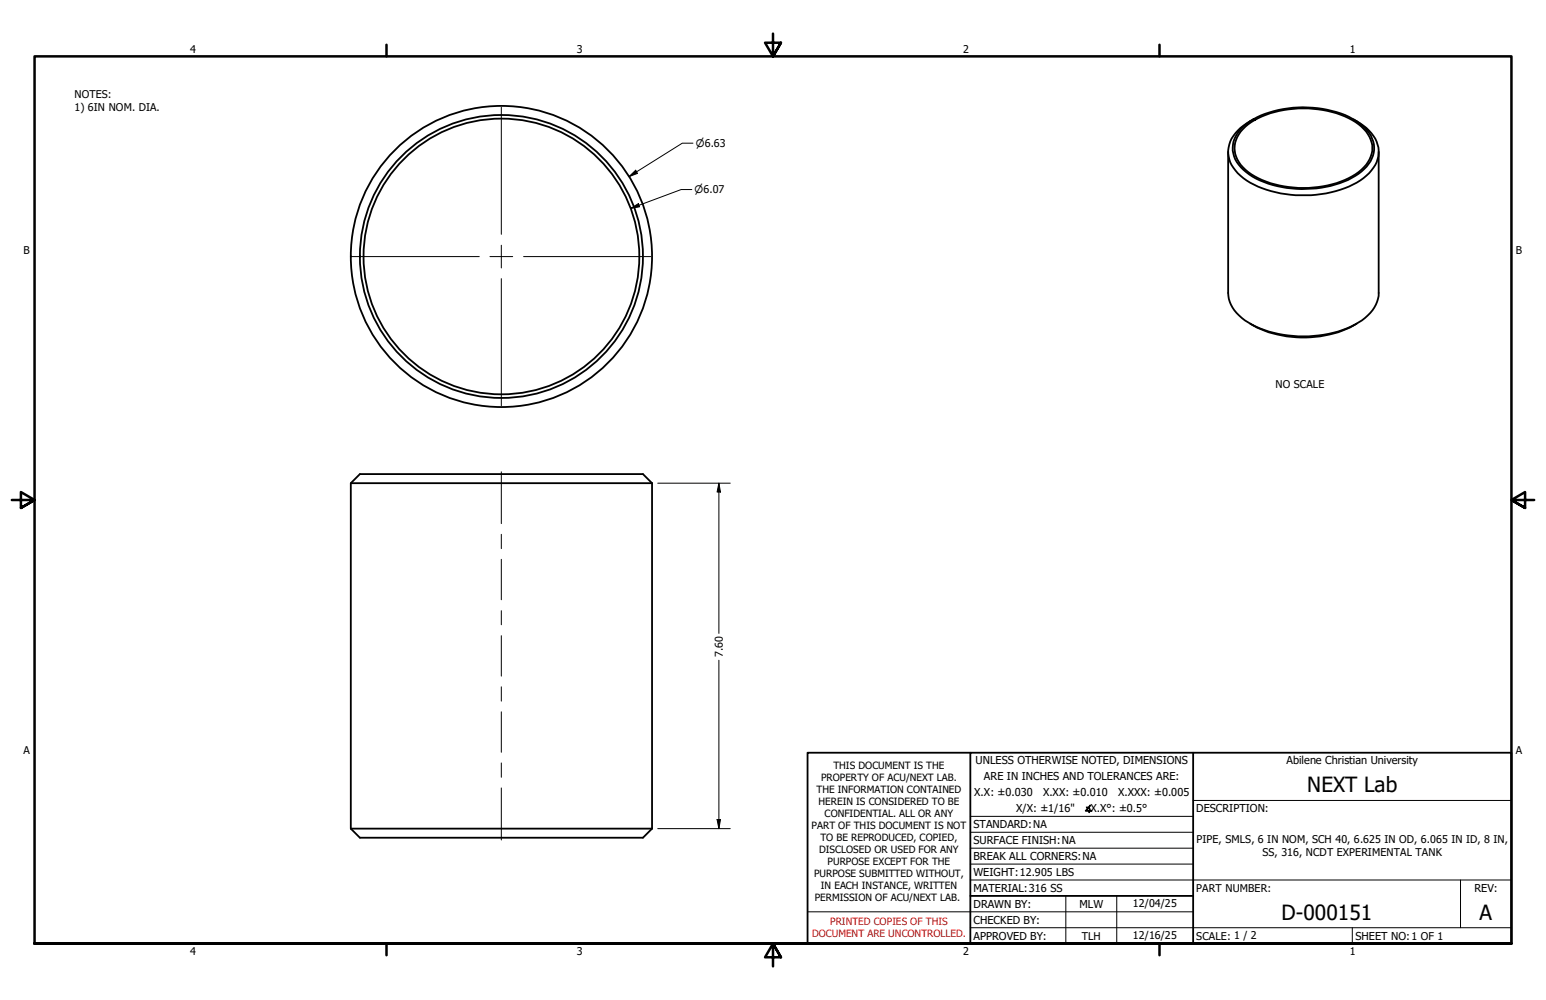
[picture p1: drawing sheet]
<svg xmlns="http://www.w3.org/2000/svg" width="432mm" height="279mm" viewBox="0 0 432 279" stroke-linecap="round" stroke-linejoin="round" font-family="sans-serif">
<!-- layer: Visible (ANSI) -->
<g fill="none" stroke="#000" stroke-width=".51">
<path d="M346.7 35.9a23.9 23.9 0 0 1 15.8-5.9 28.8 28.8 0 0 1 16.2 3.8 9.2 9.2 0 0 1 5.1 8.1 10.4 10.4 0 0 1-6.3 7.8 30.7 30.7 0 0 1-27.7-.4 9.9 9.9 0 0 1-5.5-8 7.8 7.8 0 0 1 2.4-5.4zM347.2 36.1a21.9 21.9 0 0 1 14.1-5.7 26.5 26.5 0 0 1 18.9 5 7.3 7.3 0 0 1 1.9 9.9 17.7 17.7 0 0 1-11.3 6.5 28.8 28.8 0 0 1-22.2-3.7 7.8 7.8 0 0 1-3-9.8zM350.1 33.3a12.6 12.6 0 0 0-6.8 7.1 8.2 8.2 0 0 0 3.2 8.7 27.3 27.3 0 0 0 18.2 5.4 26.9 26.9 0 0 0 16.9-5.4 8.2 8.2 0 0 0 2.5-10.4 14.2 14.2 0 0 0-6.1-5.4M343 42.4v39.5a10 10 0 0 0 5.7 8.2 32.9 32.9 0 0 0 25 2.5 18.4 18.4 0 0 0 10.2-6.7l.7-1.6 .5-1.6v-40.3M349.2 90.4a30.3 30.3 0 0 0 23.4 2.8l4.5-1.7 1.8-1.1M98 135h84.1M182.1 135l-2.5-2.5h-79.1l-2.5 2.5v96.5M182.1 135v96.5M98 231.5l2.5 2.6h79.1l2.5-2.6M98 231.5h84.1"/>
<circle cx="140.1" cy="71.7" r="38.5"/>
<circle cx="140.1" cy="71.7" r="39.5"/>
<circle cx="140.1" cy="71.7" r="42.1"/>
</g>
<!-- layer: Border (ANSI) -->
<path d="M107.9 12.5v3.2M215.9 9.4v6.3l-2.2-3.8h4.4l-2.2 3.8 2.2-3.8M323.8 12.5v3.2M3.3 139.7h6.4l-3.9-2.2v4.4l3.9-2.2-3.9 2.2M428.5 139.7h-6.4l3.9-2.2v4.4l-3.9-2.2 3.9 2.2M9.7 263.7v-248h412.4v248h-412.4h412.4M107.9 263.7v3.2M218.1 267.5l-2.2-3.8 2.2 3.8h-4.4l2.2-3.8v6.3M323.8 263.7v3.2" fill="none" stroke="#000" stroke-width=".7"/>
<!-- layer: Title (ANSI) -->
<path d="M271 228.1h62.2M271 232.5h62.2M271 237h62.2M333.2 223.6h88.9M225.6 254.8h107.6M271 245.9h151.1M271 259.2h151.1M271 241.4h62.2M297.7 250.3v13.4M311.9 250.3v13.4M377.7 259.2v4.5M407.9 245.9v13.3" fill="none" stroke="#000" stroke-width=".28"/>
<path d="M271 210.3h-45.4v53.4h45.4M333.2 210.3h-62.2v53.4h62.2M333.2 210.3h88.9v53.4h-88.9zM271 250.3h62.2" fill="none" stroke="#000" stroke-width=".51"/>
<!-- layer: Dimension (ANSI) -->
<path d="M175.7 49.3l1.8-1.7 .6 .9zM176.1 58.2l2.2-1.3 .3 .9zM193.2 53h-3l-14.1 5.2M193.5 40h-2.9l-14.9 9.3M183.7 135h20.3M200.8 135l.4 2.5h-.9zM200.8 135v42M200.8 184.5v47M183.7 231.5h20.3M200.3 229h.9l-.4 2.5z" fill="none" stroke="#000" stroke-width=".28"/>
<path d="M175.7 49.3l1.8-1.7 .6 .9zM176.1 58.2l2.2-1.3 .3 .9zM200.8 135l.4 2.5h-.9zM200.3 229h.9l-.4 2.5z" fill="#000"/>
<!-- layer: Centerline (ANSI) -->
<path d="M140 131.8v14.5M140 149.3v4M140 156.3v11.3M140 170.6v4M140 177.6v11.3M140 191.9v4M140 198.9v11.3M140 213.2v4M140 220.2v14.5" fill="none" stroke="#000" stroke-width=".28"/>
<!-- layer: Center Mark (ANSI) -->
<path d="M140 30v35.5M98.4 71.7h35.5M136.8 71.7h6.4M140 68.5v6.4M140 77.9v35.4M146.2 71.7h35.5" fill="none" stroke="#000" stroke-width=".28"/>
<g font-size="5.8">
<text x="365.1" y="221.4">NEXT Lab</text>
<text x="357.9" y="256.9">D-000151</text>
<text x="413.3" y="256.9">A</text>
</g>
<g font-size="3">
<text x="53.1" y="14.7">4</text>
<text x="161.1" y="14.7">3</text>
<text x="269" y="14.7">2</text>
<text x="377" y="14.7">1</text>
<text x="20.8" y="27.4">NOTES:</text>
<text x="20.8" y="31.1">1) 6IN NOM. DIA.</text>
<text x="6.6" y="70.9">B</text>
<text x="423.4" y="70.9">B</text>
<text x="356.2" y="108.3">NO SCALE</text>
<text x="201.9" y="183.6" transform="rotate(-90 201.9 183.6)">7.60</text>
<text x="6.6" y="210.6">A</text>
<text x="272.5" y="213.4">UNLESS OTHERWISE NOTED, DIMENSIONS</text>
<text x="359.3" y="213.4">Abilene Christian University</text>
<text x="423.4" y="210.6">A</text>
<text x="274.8" y="218.1">ARE IN INCHES AND TOLERANCES ARE:</text>
<text x="272.1" y="222.5">X.X: ±0.030</text>
<text x="283.8" y="226.8">X/X: ±1/16&quot;</text>
<text x="291.3" y="222.5">X.XX: ±0.010</text>
<text x="303" y="226.8">∡X.X°: ±0.5°</text>
<text x="312.3" y="222.5">X.XXX: ±0.005</text>
<text x="334.1" y="226.9">DESCRIPTION:</text>
<text x="271.9" y="231.4">STANDARD:NA</text>
<text x="271.9" y="235.8">SURFACE FINISH:NA</text>
<text x="334.2" y="235.5">PIPE, SMLS, 6 IN NOM, SCH 40, 6.625 IN OD, 6.065 IN ID, 8 IN,</text>
<text x="352.6" y="239.1">SS, 316, NCDT EXPERIMENTAL TANK</text>
<text x="271.9" y="244.7">WEIGHT:12.905 LBS</text>
<text x="271.9" y="240.3">BREAK ALL CORNERS:NA</text>
<text x="271.9" y="249.2">MATERIAL:316 SS</text>
<text x="334.1" y="249.2">PART NUMBER:</text>
<text x="411.8" y="249.2">REV:</text>
<text x="271.9" y="253.6">DRAWN BY:</text>
<text x="301.5" y="253.6">MLW</text>
<text x="316.4" y="253.4">12/04/25</text>
<text x="271.9" y="262.5">APPROVED BY:</text>
<text x="271.9" y="258.1">CHECKED BY:</text>
<text x="302.1" y="262.5">TLH</text>
<text x="316.4" y="262.3">12/16/25</text>
<text x="334.1" y="262.5">SCALE: 1 / 2</text>
<text x="378.6" y="262.5">SHEET NO:1 OF 1</text>
<text x="53.1" y="266.9">4</text>
<text x="161.1" y="266.9">3</text>
<text x="269" y="266.9">2</text>
<text x="377" y="266.9">1</text>
</g>
<g font-size="2.9">
<text x="194.4" y="41.1">⌀6.63</text>
<text x="194" y="54">⌀6.07</text>
</g>
<g font-size="2.8">
<text x="232.8" y="214.9">THIS DOCUMENT IS THE</text>
<text x="228" y="221.6">THE INFORMATION CONTAINED</text>
<text x="229.4" y="218.3">PROPERTY OF ACU/NEXT LAB.</text>
<text x="228.6" y="225">HEREIN IS CONSIDERED TO BE</text>
<text x="226.7" y="231.7">PART OF THIS DOCUMENT IS NOT</text>
<text x="230.3" y="228.3">CONFIDENTIAL. ALL OR ANY</text>
<text x="228.8" y="238.4">DISCLOSED OR USED FOR ANY</text>
<text x="229.2" y="235">TO BE REPRODUCED, COPIED,</text>
<text x="227.4" y="245">PURPOSE SUBMITTED WITHOUT,</text>
<text x="231.1" y="241.7">PURPOSE EXCEPT FOR THE</text>
<text x="227.6" y="251.8">PERMISSION OF ACU/NEXT LAB.</text>
<text x="229.2" y="248.4">IN EACH INSTANCE, WRITTEN</text>
</g>
<g font-size="2.8" fill="#f00">
<text x="226.8" y="261.9">DOCUMENT ARE UNCONTROLLED.</text>
<text x="231.9" y="258.6">PRINTED COPIES OF THIS</text>
</g>
</svg>
